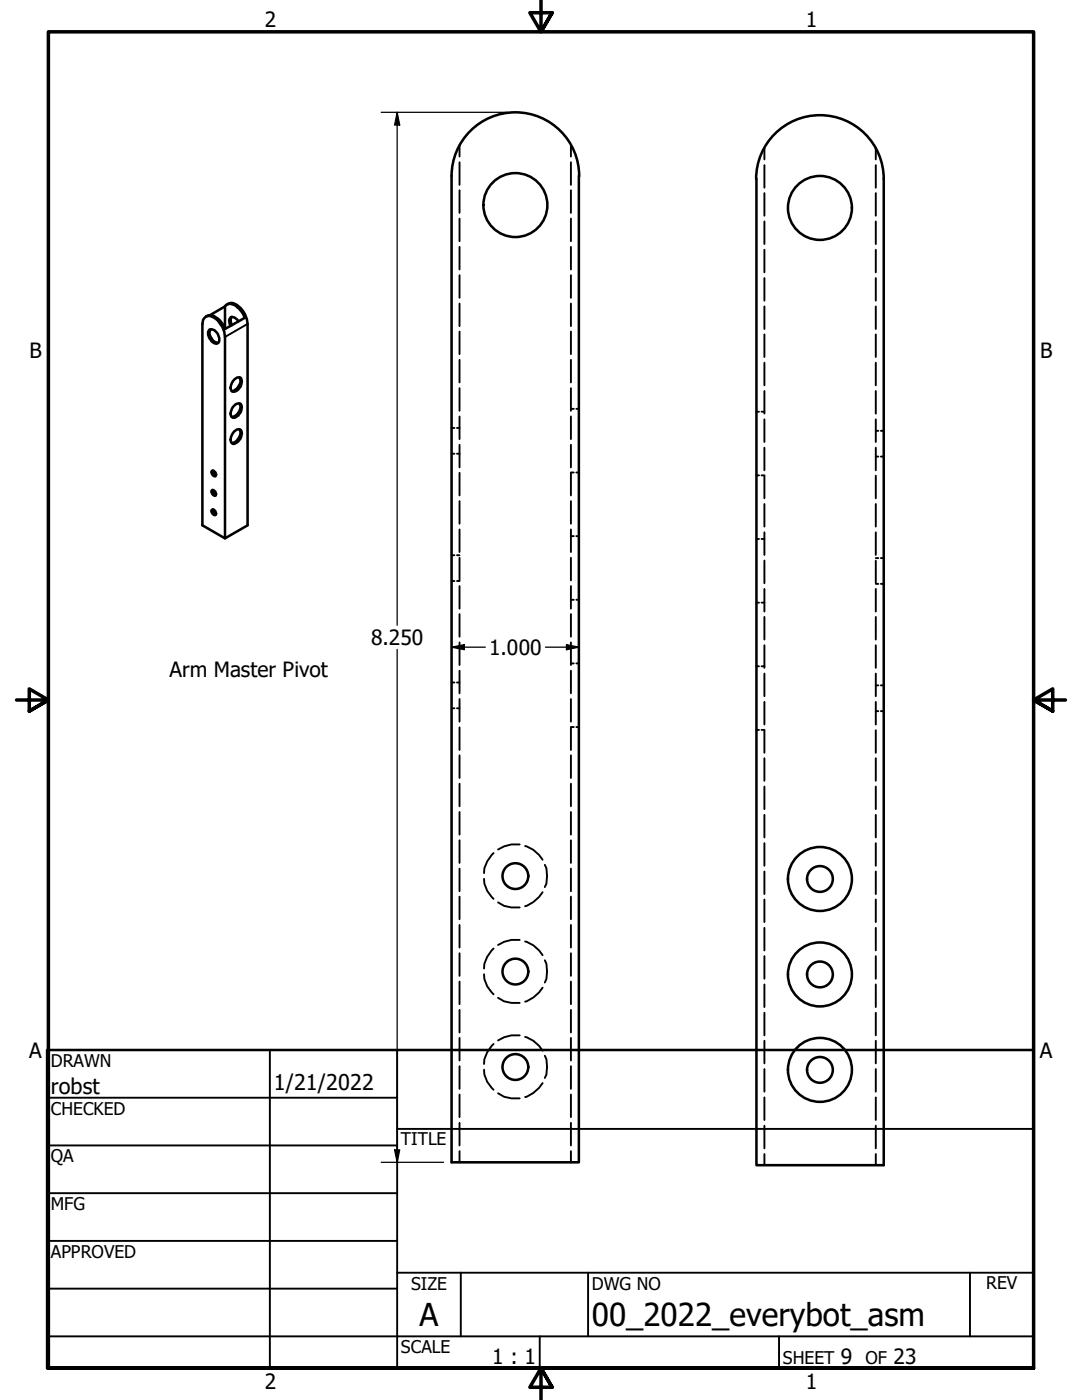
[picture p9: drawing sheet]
<svg xmlns="http://www.w3.org/2000/svg" width="216mm" height="279mm" viewBox="0 0 216 279" stroke-linecap="round" stroke-linejoin="round" font-family="sans-serif">
<!-- layer: Hidden (ANSI) -->
<g fill="none" stroke="#000" stroke-width=".38">
<path d="M91.7 29v2.2M91.7 32.4v4.5M91.7 38v4.5M113.9 29v2.2M113.9 32.4v4.5M113.9 38v4.5M152.5 29.5v2.3M152.5 33v4.5M152.5 38.5v4.6M174.8 29.5v2.3M174.8 33v4.5M174.8 38.5v4.6"/>
<path d="M91.7 43.6v4.5M91.7 49.3v4.5M91.7 54.9v4.5M113.9 43.6v4.5M113.9 49.3v4.5M113.9 54.9v4.5M152.5 44.2v4.5M152.5 49.8v4.6M152.5 55.5v4.5M174.8 44.2v4.5M174.8 49.8v4.6M174.8 55.5v4.5"/>
<path d="M91.7 60.6v4.5M91.7 66.2v4.5M91.7 71.8v4.5M91.7 77.5v4.5M113.9 60.6v4.5M113.9 66.2v4.5M113.9 71.8v4.5M113.9 77.5v4.5M152.5 61.2v4.5M152.5 66.7v4.5M152.5 72.4v4.5M152.5 78v4.5"/>
<path d="M174.8 61.2v4.5M174.8 66.7v4.5M174.8 72.4v4.5M174.8 78v4.5M90.1 90.6h.6M90.1 85.4h.6M91.2 90.6h.5M91.2 85.4h.5M91.7 83.1v4.5M91.7 88.8v4.5M91.7 94.4v4.5M113.9 83.1v4.5"/>
<path d="M113.9 88.8v4.5M113.9 94.4v4.5M113.9 81.6h.6M113.9 94.3h.6M115 81.6h.5M115 94.3h.5M150.9 94.9h.5M150.9 82.2h.5M152 94.9h.5M152 82.2h.5M152.5 83.7v4.5M152.5 89.3v4.6"/>
<path d="M152.5 94.9v4.5M174.8 83.7v4.5M174.8 89.3v4.6M174.8 94.9v4.5M174.8 86h.5M174.8 91.1h.5M175.8 86h.5M175.8 91.1h.5M90.1 116h.6M90.1 110.8h.6M91.2 116h.5M91.2 110.8h.5"/>
<path d="M91.7 100v4.5M91.7 105.7v4.5M91.7 111.3v4.5M91.7 117v4.5M113.9 100v4.5M113.9 105.7v4.5M113.9 111.3v4.5M113.9 117v4.5M113.9 107h.6M113.9 119.7h.6M115 107h.5M115 119.7h.5"/>
<path d="M150.9 107.6h.5M152 107.6h.5M152.5 100.6v4.5M152.5 106.2v4.5M152.5 111.9v4.5M152.5 117.5v4.5M174.8 100.6v4.5M174.8 106.2v4.5M174.8 111.9v4.5M174.8 117.5v4.5M174.8 111.4h.5M174.8 116.5h.5"/>
<path d="M175.8 111.4h.5M175.8 116.5h.5M90.1 136.2h.6M91.2 136.2h.5M91.7 122.6v4.5M91.7 128.2v4.5M91.7 133.9v4.5M91.7 139.5v4.5M113.9 122.6v4.5M113.9 128.2v4.5M113.9 133.9v4.5M113.9 139.5v4.5"/>
<path d="M113.9 132.4h.6M115 132.4h.5M150.9 120.3h.5M150.9 133h.5M152 120.3h.5M152 133h.5M152.5 123.1v4.5M152.5 128.8v4.5M152.5 134.4v4.5M174.8 123.1v4.5M174.8 128.8v4.5M174.8 134.4v4.5"/>
<path d="M174.8 136.8h.5M175.8 136.8h.5M90.1 141.4h.6M91.2 141.4h.5M91.7 145.2v4.5M91.7 150.7v4.6M91.7 156.4v4.5M113.9 145.2v4.5M113.9 150.7v4.6M113.9 156.4v4.5M113.9 145.1h.6M115 145.1h.5"/>
<path d="M150.9 145.7h.5M152 145.7h.5M152.5 140.1v4.5M152.5 145.7v4.5M152.5 151.3v4.5M152.5 157v4.5M174.8 140.1v4.5M174.8 145.7v4.5M174.8 151.3v4.5M174.8 157v4.5M174.8 141.9h.5M175.8 141.9h.5"/>
<path d="M91.7 162.1v4.5M91.7 167.7v4.5M91.7 173.4v4.5M91.7 178.9v4.6M96.6 175.4a5.5 5.5 0 0 0 1.9 4M98.5 170.2a5.8 5.8 0 0 0-1.9 4M103.7 168.5a6.2 6.2 0 0 0-4.3 1M104.8 168.8a5.9 5.9 0 0 1 3.5 2.8M108.3 178.1a6.4 6.4 0 0 1-3.5 2.7M108.7 172.6a5.8 5.8 0 0 1 0 4.4M113.9 162.1v4.5M113.9 167.7v4.5"/>
<path d="M113.9 173.4v4.5M113.9 178.9v4.6M152.5 162.6v4.5M152.5 168.3v4.5M152.5 173.9v4.5M152.5 179.5v4.5M174.8 162.6v4.5M174.8 168.3v4.5M174.8 173.9v4.5M174.8 179.5v4.5M91.7 184.6v4.5M91.7 190.2v4.6"/>
<path d="M91.7 195.9v4.5M96.6 194.4a5.5 5.5 0 0 0 1.9 4M98.5 189.3a5.8 5.8 0 0 0-1.9 4M99.4 180.1a6.2 6.2 0 0 0 4.3 1M99.4 199.1a6.2 6.2 0 0 0 4.3 1.1M103.7 187.6a6.2 6.2 0 0 0-4.3 1M104.8 187.9a5.9 5.9 0 0 1 3.5 2.7M108.3 197.1a6.4 6.4 0 0 1-3.5 2.8M108.7 191.6a5.8 5.8 0 0 1 0 4.5M113.9 184.6v4.5M113.9 190.2v4.6M113.9 195.9v4.5"/>
<path d="M152.5 185.2v4.5M152.5 190.8v4.5M152.5 196.5v4.5M174.8 185.2v4.5M174.8 190.8v4.5M174.8 196.5v4.5M91.7 201.5v4.6M91.7 207.1v4.5M91.7 212.8v4.5M91.7 218.4v4.5M96.6 213.5a5.5 5.5 0 0 0 1.9 4M98.5 208.3a5.8 5.8 0 0 0-1.9 4"/>
<path d="M99.4 218.2a6.2 6.2 0 0 0 4.3 1M103.7 206.6a6.2 6.2 0 0 0-4.3 1M104.8 206.9a5.9 5.9 0 0 1 3.5 2.8M108.3 216.2a6.4 6.4 0 0 1-3.5 2.7M108.7 210.7a5.8 5.8 0 0 1 0 4.4M113.9 201.5v4.6M113.9 207.1v4.5M113.9 212.8v4.5M113.9 218.4v4.5M152.5 202.1v4.5M152.5 207.7v4.5M152.5 213.4v4.5"/>
<path d="M152.5 219v4.5M174.8 202.1v4.5M174.8 207.7v4.5M174.8 213.4v4.5M174.8 219v4.5M91.7 224.1v4.5M91.7 229.7v2.3M113.9 224.1v4.5M113.9 229.7v2.3M152.5 224.7v4.5M152.5 230.3v2.2M174.8 224.7v4.5"/>
<path d="M174.8 230.3v2.2"/>
</g>
<!-- layer: Visible (ANSI) -->
<g fill="none" stroke="#000" stroke-width=".51">
<path d="M90.1 35.1v196.9h25.4v-196.9M90.1 35.1a12.7 12.7 0 0 1 12.7-12.7 12.7 12.7 0 0 1 12.8 12.7M150.9 35.7a12.7 12.7 0 0 1 12.7-12.7 12.7 12.7 0 0 1 12.7 12.7M150.9 35.7v196.8h25.4v-196.8M41.1 63.2l.6-.3a3.4 3.4 0 0 1 3 2.3l.2 .5M41.8 65.8a1.8 1.8 0 0 1 1.7 2.7 1.08 1.08 0 0 1-1.5-.7l-.5-1v-.6zM42 65.7a2.02 2.02 0 0 0 1.4 2.8l.2-.1M44.9 61.2a1.58 1.58 0 0 1 2.5 .1l1 1.2 .4 .9-3.9 2.3M44.9 61.2v4.5M44.9 61.2l-3.1 1.7M45.3 60.8l.2-.2a1.77 1.77 0 0 1 2.1 .6 4.9 4.9 0 0 1 1.8 3.4v40.2l-4.5 2.6-4.5-2.6v-40.2a1.4 1.4 0 0 1 .7-1.4 1.4 1.4 0 0 1 1.6 .2 5.3 5.3 0 0 1 2.2 3.8v40.2M46.2 63.2l-.2 .5v.6l.3 .6"/>
<path d="M46.7 75.8l.5-.4a.66 .66 0 0 1 .8 0 .66 .66 0 0 1 .3 .7 1.84 1.84 0 0 1-2 2 1.8 1.8 0 0 1 .4-2.3zM47.6 64.1l-.5-.5a.74 .74 0 0 0-1.1-.3 .74 .74 0 0 0-.2 1l.2 .7M47.8 75.3a2.02 2.02 0 0 1-1.4 2.7h-.2M42.2 97.9a.67 .67 0 0 1 .8 .2 .67 .67 0 0 1 0 .8l-.5-.2-.3-.6zM42.4 93.9a.76 .76 0 0 1 .6 1.2 .76 .76 0 0 1-.6-1.2zM42.5 97.8l.1 .6 .5 .4M42.5 93.9l.1 .6 .5 .4M46.5 81.2a1.09 1.09 0 0 1 1.6-.4 2.01 2.01 0 0 1-1.6 2.6 1.48 1.48 0 0 1 0-2.2zM46.7 86.1l.3-.2a.75 .75 0 0 1 1-.1 .75 .75 0 0 1 .2 1 2 2 0 0 1-1.7 1.8 1.48 1.48 0 0 1 0-2.2zM47.8 80.5a1.94 1.94 0 0 1-1.4 2.7h-.2M47.8 85.7a2.02 2.02 0 0 1-1.4 2.7h-.2M42.2 101.8a.67 .67 0 0 1 .8 .2 .67 .67 0 0 1 0 .8l-.5-.2-.3-.4z"/>
<path d="M42.5 101.7l.1 .6 .5 .4"/>
<circle cx="102.8" cy="40.9" r="6.4"/>
<circle cx="163.6" cy="41.5" r="6.4"/>
<circle cx="102.8" cy="174.8" r="2.57"/>
<circle cx="163.6" cy="175.4" r="2.57"/>
<circle cx="163.6" cy="175.4" r="6.4"/>
<circle cx="102.8" cy="193.9" r="2.57"/>
<circle cx="163.6" cy="194.5" r="2.57"/>
<circle cx="163.6" cy="194.5" r="6.4"/>
<circle cx="102.8" cy="212.9" r="2.57"/>
<circle cx="163.6" cy="213.5" r="2.57"/>
<circle cx="163.6" cy="213.5" r="6.4"/>
</g>
<!-- layer: Visible Narrow (ANSI) -->
<path d="M49.4 64.6l-4.5 2.6" fill="none" stroke="#000" stroke-width=".38"/>
<!-- layer: Border (ANSI) -->
<path d="M107.9 0v6.4l-2.2-3.9h4.5l-2.3 3.9 2.3-3.9M3.3 139.7h6.4l-3.9-2.2v4.4l3.9-2.2-3.9 2.2M212.6 139.7h-6.4l3.9-2.2v4.4l-3.9-2.2 3.9 2.2M9.7 273v-266.6h196.5v266.6h-196.5h196.5M110.2 276.9l-2.3-3.9 2.3 3.9h-4.5l2.2-3.9v6.4" fill="none" stroke="#000" stroke-width=".7"/>
<!-- layer: Title (ANSI) -->
<g fill="none" stroke="#000" stroke-width=".38">
<path d="M9.4 219.1h69.8M53.8 209.5v63.5M79.2 209.5v63.5M9.4 228.6h69.8M9.4 238.1h69.8M79.2 225.3h127M9.4 247.6h69.8M9.4 257.2h69.8M79.2 254h127M91.9 254v12.7M117.3 254v12.7M193.5 254v12.7"/>
<path d="M9.4 266.7h196.8M107.7 266.7v6.3M155.4 266.7v6.3"/>
</g>
<path d="M9.4 209.5h196.8v63.5h-196.8z" fill="none" stroke="#000" stroke-width=".51"/>
<!-- layer: Dimension (ANSI) -->
<path d="M76.1 22.4h25.1M79.2 22.4l.6 2.6h-1.1zM79.2 22.4v102.4M79.2 129.6v102.4M90.1 129.2l2.5-.5v1zM90.1 129.2h6.7M108.8 129.2h6.7M113 128.7l2.5 .5-2.5 .5zM76.1 232h12.4M78.7 229.5h1.1l-.6 2.5z" fill="none" stroke="#000" stroke-width=".25"/>
<g fill="#000">
<path d="M79.2 22.4l.6 2.6h-1.1z" fill-rule="evenodd"/>
<path d="M90.1 129.2l2.5-.5v1z" fill-rule="evenodd"/>
<path d="M113 128.7l2.5 .5-2.5 .5z" fill-rule="evenodd"/>
<path d="M78.7 229.5h1.1l-.6 2.5z" fill-rule="evenodd"/>
</g>
<g font-size="6.3">
<text x="83.7" y="264.5">A</text>
<text x="118.1" y="264.7">00_2022_everybot_asm</text>
</g>
<g font-size="4.3">
<text x="10.2" y="218.2">robst</text>
<text x="54.6" y="217.6">1/21/2022</text>
</g>
<g font-size="4.2">
<text x="52.8" y="5.3">2</text>
<text x="160.8" y="5.3">1</text>
<text x="5.9" y="71.4">B</text>
<text x="207.6" y="71.4">B</text>
<text x="74" y="128.7">8.250</text>
<text x="97.6" y="130.7">1.000</text>
<text x="33.8" y="135.1">Arm Master Pivot</text>
<text x="5.8" y="211.1">A</text>
<text x="207.5" y="211.1">A</text>
<text x="98.2" y="272.3">1 : 1</text>
<text x="167.8" y="272.2">9</text>
<text x="178.3" y="272.2">23</text>
<text x="52.8" y="277.1">2</text>
<text x="160.8" y="277.1">1</text>
</g>
<g font-size="3.5">
<text x="10.2" y="212.9">DRAWN</text>
<text x="10.2" y="222.4">CHECKED</text>
<text x="10.2" y="232">QA</text>
<text x="80" y="228.6">TITLE</text>
<text x="10.2" y="241.5">MFG</text>
<text x="10.2" y="251">APPROVED</text>
<text x="82" y="257.4">SIZE</text>
<text x="118.1" y="257.4">DWG NO</text>
<text x="196.8" y="257.3">REV</text>
<text x="80" y="270.1">SCALE</text>
<text x="156.2" y="272.2">SHEET</text>
<text x="172.7" y="272.2">OF</text>
</g>
</svg>
